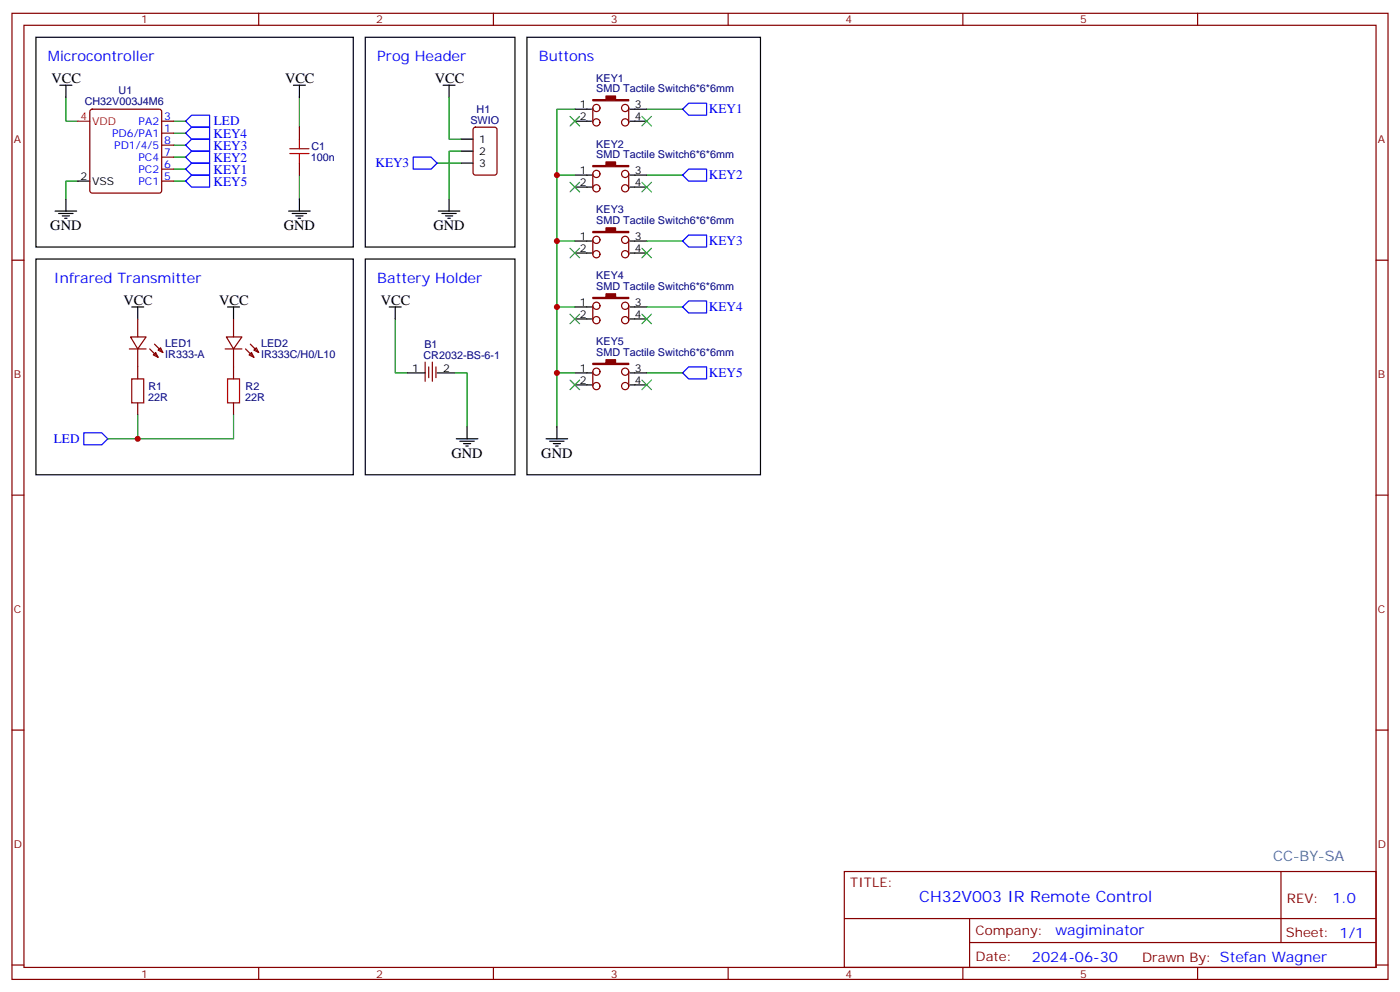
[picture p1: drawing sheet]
<svg xmlns="http://www.w3.org/2000/svg" width="412mm" height="292mm" viewBox="0 0 412 292" stroke-linecap="round" stroke-linejoin="round" font-family="sans-serif">
<g fill="none" stroke="#870000" stroke-width=".35">
<path d="M3.5 3.9h405.4v284.4h-405.4zM7.1 7.4h398.2v277.3h-398.2zM76.2 3.9v3.5M145.3 3.9v3.5M214.5 3.9v3.5M283.6 3.9v3.5M352.8 3.9v3.5M26.7 32.3l.5-.2h19.7l.5 .2 .2 .5v23.3l-.2 .5-.5 .2h-19.7l-.5-.2-.2-.5v-23.3zM47.6 39.2h3.6M47.6 35.7h3.6M88.2 37.4v3.6M139.6 37.6l.5-.2h5.6l.6 .5 .1 12.9-.5 .7h-5.8l-.7-.4-.1-13z"/>
<path d="M174.6 31.8v4.2M185.2 31.8v4.2M47.6 53.3h3.6M47.6 49.8h3.6M47.6 46.2h3.6M47.6 42.7h3.6M88.2 48v3.5M174.6 51.2v4.2M185.2 51.2v4.2M3.5 76.6h3.6M174.6 70.6v4.2M185.2 70.6v4.2"/>
<path d="M405.3 76.6h3.6M38.5 99.2h4.5l-2.4 3.5zM40.6 93.9v5.3M66.7 99.2h4.6l-2.5 3.5zM68.8 93.9v5.3M174.6 90v4.2M185.2 90v4.2M38.1 102.7h4.9M40.6 102.7v8.8M40.6 118.6v3.5M44.1 102.7l2.5 2.5M45.2 104.5l.7-.7 .7 1.4z"/>
<path d="M45.5 101.3l2.5 2.5M46.6 103l.7-.7 .7 1.5zM66.3 102.7h5M68.8 102.7v8.8M68.8 118.6v3.5M72.3 102.7l2.5 2.5M73.4 104.5l.7-.7 .7 1.4zM73.7 101.3l2.5 2.5M74.8 103l.7-.7 .7 1.5zM125.2 106.6v5.6M126.3 108v3.2M127.4 106.6v5.6"/>
<path d="M128.4 108v3.2M174.6 109.4v4.2M185.2 109.4v4.2M3.5 145.7h3.6M405.3 145.7h3.6M3.5 214.9h3.6M405.3 214.9h3.6M248.7 256.5h156.6v28.2h-156.6zM377.3 256.5v20.9M248.7 270.4h156.5M285.6 277.4h119.6M285.6 270.4v14.1"/>
<path d="M3.5 284h3.6M76.2 284.7v3.6M145.3 284.7v3.6M214.5 284.7v3.6M283.6 284.7v3.6M352.8 284.7v3.6M405.3 284h3.6"/>
<circle cx="175.7" cy="31.8" r="1.06"/>
<circle cx="175.7" cy="36" r="1.06"/>
<circle cx="184.2" cy="31.8" r="1.06"/>
<circle cx="184.2" cy="36" r="1.06"/>
<circle cx="175.7" cy="55.4" r="1.06"/>
<circle cx="175.7" cy="51.2" r="1.06"/>
<circle cx="184.2" cy="51.2" r="1.06"/>
<circle cx="184.2" cy="55.4" r="1.06"/>
<circle cx="175.7" cy="70.6" r="1.06"/>
<circle cx="175.7" cy="74.8" r="1.06"/>
<circle cx="184.2" cy="70.6" r="1.06"/>
<circle cx="184.2" cy="74.8" r="1.06"/>
<circle cx="175.7" cy="94.2" r="1.06"/>
<circle cx="175.7" cy="90" r="1.06"/>
<circle cx="184.2" cy="94.2" r="1.06"/>
<circle cx="184.2" cy="90" r="1.06"/>
<circle cx="175.7" cy="113.6" r="1.06"/>
<circle cx="175.7" cy="109.4" r="1.06"/>
<circle cx="184.2" cy="113.6" r="1.06"/>
<circle cx="184.2" cy="109.4" r="1.06"/>
</g>
<g fill="none" stroke="#000" stroke-width=".35">
<path d="M10.6 11h93.5v61.7h-93.5zM107.6 11h44.1v61.7h-44.1zM155.2 11h68.8v128.7h-68.8zM17.6 25.1h3.6M19.4 25.1v3.5M86.4 25.1h3.6M88.2 25.1v3.5M130.5 25.1h3.6M132.3 25.1v3.5M169.3 32.1h5M169.3 35.7h5M185.6 32.1h4.9"/>
<path d="M185.6 35.7h4.9M19.4 58.6v3.5M22.9 53.3h3.6M88.2 58.6v3.5M132.3 58.6v3.5M135.8 48h3.5M135.8 41h3.5M135.8 44.5h3.5M169.3 51.5h5M169.3 55.1h5M185.6 51.5h4.9M185.6 55.1h4.9"/>
<path d="M10.6 76.2h93.5v63.5h-93.5zM16.2 62.1h6.4M17.3 62.8h4.2M18.3 63.5h2.2M19 64.2h.8M85 62.1h6.4M86.1 62.8h4.2M87.1 63.5h2.2M87.8 64.2h.7M107.6 76.2h44.1v63.5h-44.1zM129.1 62.1h6.4M130.2 62.8h4.2"/>
<path d="M131.2 63.5h2.1M131.9 64.2h.7M169.3 70.9h5M169.3 74.5h5M185.6 70.9h4.9M185.6 74.5h4.9M38.8 90.3h3.5M40.6 90.3v3.6M67 90.3h3.6M68.8 90.3v3.6M114.7 90.3h3.5M116.4 90.3v3.6"/>
<path d="M169.3 90.3h5M169.3 93.9h5M185.6 90.3h4.9M185.6 93.9h4.9M119.9 109.7h5.3M128.8 109.7h5.3M169.3 109.7h5M169.3 113.3h5M185.6 109.7h4.9M185.6 113.3h4.9M134.4 129.2h6.4M135.5 129.9h4.2"/>
<path d="M136.5 130.6h2.1M137.2 131.3h.7M137.6 125.6v3.6M160.9 129.2h6.3M161.9 129.9h4.3M163 130.6h2.1M163.7 131.3h.7M164 125.6v3.6"/>
</g>
<g fill="none" stroke="#008700" stroke-width=".35">
<path d="M19.4 28.6v7.1h3.5M51.2 39.2h3.5M51.2 35.7h3.5M88.2 28.6v8.8M132.3 28.6v12.4h3.5M169.3 32.1h-5.3v93.5M190.5 32.1h10.6M22.9 53.3h-3.5v5.3M51.2 53.3h3.5M51.2 49.8h3.5M51.2 46.2h3.5M51.2 42.7h3.5"/>
<path d="M88.2 51.5v7.1M128.8 48h7M135.8 44.5h-3.5v14.1M164 51.5h5.3M190.5 51.5h10.6M164 70.9h5.3M190.5 70.9h10.6M116.4 93.9v15.8h3.5M164 90.3h5.3M190.5 90.3h10.6M134.1 109.7h3.5v15.9M164 109.7h5.3"/>
<path d="M190.5 109.7h10.6M40.6 122.1v7.1M68.8 122.1v7.1h-37.1"/>
</g>
<g fill="#870000" stroke="#870000" stroke-width=".35">
<path d="M174.6 29.3h3.9v-1h2.8v1h3.9v.4h-10.6z"/>
<path d="M174.6 48.7h3.9v-1h2.8v1h3.9v.4h-10.6z"/>
<path d="M174.6 68.1h3.9v-1h2.8v1h3.9v.4h-10.6z"/>
<path d="M174.6 87.5h3.9v-1h2.8v1h3.9v.4h-10.6z"/>
<path d="M174.6 106.9h3.9v-1h2.8v1h3.9v.4h-10.6z"/>
</g>
<g fill="none" stroke="#00f" stroke-width=".35">
<path d="M54.7 35.7l1.7-1.8h5.3v3.5h-5.3zM54.7 39.2l1.7-1.8h5.3v3.6h-5.3zM201.1 32.1l1.7-1.7h5.3v3.5h-5.3zM54.7 46.2l1.7-1.7h5.3v3.5h-5.3zM54.7 49.8l1.7-1.8h5.3v3.5h-5.3zM54.7 42.7l1.7-1.7h5.3v3.5h-5.3zM54.7 53.3l1.7-1.8h5.3v3.6h-5.3zM121.7 46.2h5.3l1.8 1.8-1.8 1.8h-5.3zM201.1 51.5l1.7-1.7h5.3v3.5h-5.3zM201.1 70.9l1.7-1.7h5.3v3.5h-5.3zM201.1 90.3l1.7-1.7h5.3v3.5h-5.3zM201.1 109.7l1.7-1.7h5.3v3.5h-5.3z"/>
<path d="M24.7 127.4h5.3l1.7 1.8-1.7 1.7h-5.3z"/>
</g>
<path d="M85.4 45.2h5.6M85.4 43.8h5.6M88.2 41v2.8M88.2 45.2v2.8M38.8 111.5h3.5v7.1h-3.5zM67 111.5h3.6v7.1h-3.6z" fill="none" stroke="#a10000" stroke-width=".35"/>
<g fill="none" stroke="#3c3" stroke-width=".35">
<path d="M167.9 34.3l2.8 2.8M170.7 34.3l-2.8 2.8M189.1 34.3l2.8 2.8M191.9 34.3l-2.8 2.8M167.9 53.7l2.8 2.8M170.7 53.7l-2.8 2.8M189.1 53.7l2.8 2.8M191.9 53.7l-2.8 2.8M167.9 73.1l2.8 2.8M170.7 73.1l-2.8 2.8M189.1 73.1l2.8 2.8M191.9 73.1l-2.8 2.8"/>
<path d="M167.9 92.5l2.8 2.8M170.7 92.5l-2.8 2.8M189.1 92.5l2.8 2.8M191.9 92.5l-2.8 2.8M167.9 111.9l2.8 2.8M170.7 111.9l-2.8 2.8M189.1 111.9l2.8 2.8M191.9 111.9l-2.8 2.8"/>
</g>
<path d="M22.9 35.7h3.6" fill="none" stroke="#f00" stroke-width=".35"/>
<g fill="#c00">
<circle cx="164" cy="70.9" r=".88"/>
<circle cx="164" cy="51.5" r=".88"/>
<circle cx="164" cy="90.3" r=".88"/>
<circle cx="164" cy="109.7" r=".88"/>
<circle cx="40.6" cy="129.2" r=".88"/>
</g>
<text font-size="4.6" fill="#00f" x="270.8" y="265.5">CH32V003 IR Remote Control</text>
<g font-size="4.2" fill="#00f">
<text x="14.1" y="18">Microcontroller</text>
<text x="111.1" y="18">Prog Header</text>
<text x="158.7" y="18">Buttons</text>
<text x="15.9" y="83.3">Infrared Transmitter</text>
<text x="111.1" y="83.3">Battery Holder</text>
<text x="392.5" y="265.8">1.0</text>
<text x="310.9" y="275.3">wagiminator</text>
<text x="304" y="283.1">2024-06-30</text>
</g>
<g font-size="4.2">
<text x="15.2" y="24.4">VCC</text>
<text x="84" y="24.4">VCC</text>
<text x="128.1" y="24.4">VCC</text>
<text x="14.8" y="67.8">GND</text>
<text x="83.6" y="67.8">GND</text>
<text x="127.7" y="67.8">GND</text>
<text x="36.3" y="89.6">VCC</text>
<text x="64.6" y="89.6">VCC</text>
<text x="112.2" y="89.6">VCC</text>
<text x="133" y="134.8">GND</text>
<text x="159.5" y="134.8">GND</text>
</g>
<text font-size="4.2" fill="#0099b0" x="375" y="253.3">CC-BY-SA</text>
<g font-size="3.9" fill="#00f">
<text x="208.8" y="33.4">KEY1</text>
<text x="62.9" y="40.6">KEY4</text>
<text x="63" y="36.9">LED</text>
<text x="62.9" y="47.7">KEY2</text>
<text x="62.9" y="44.2">KEY3</text>
<text x="62.9" y="51.2">KEY1</text>
<text x="110.6" y="49.2">KEY3</text>
<text x="208.8" y="52.8">KEY2</text>
<text x="62.9" y="54.7">KEY5</text>
<text x="208.8" y="72.2">KEY3</text>
<text x="208.8" y="91.6">KEY4</text>
<text x="208.8" y="111">KEY5</text>
<text x="15.9" y="130.4">LED</text>
</g>
<g font-size="3.9" fill="#800">
<text x="250.5" y="261.1">TITLE:</text>
<text x="379.1" y="265.8">REV:</text>
<text x="287.4" y="275.3">Company:</text>
<text x="378.7" y="275.9">Sheet: 1/1</text>
<text x="287.4" y="283">Date:</text>
<text x="336.4" y="283.1">Drawn By: Stefan Wagner</text>
</g>
<g font-size="3.2" fill="#800">
<text x="41.6" y="6.9">1</text>
<text x="110.8" y="6.9">2</text>
<text x="179.9" y="6.9">3</text>
<text x="249.1" y="6.9">4</text>
<text x="318.2" y="6.9">5</text>
<text x="4.1" y="42">A</text>
<text x="405.9" y="42">A</text>
<text x="4.1" y="111.2">B</text>
<text x="405.9" y="111.2">B</text>
<text x="4.1" y="180.3">C</text>
<text x="405.9" y="180.3">C</text>
<text x="4.1" y="249.4">D</text>
<text x="405.9" y="249.4">D</text>
<text x="41.6" y="287.7">1</text>
<text x="110.8" y="287.7">2</text>
<text x="179.9" y="287.7">3</text>
<text x="249.1" y="287.7">4</text>
<text x="318.2" y="287.7">5</text>
</g>
<g font-size="3.2" fill="#000080">
<text x="34.9" y="27.7">U1</text>
<text x="175.7" y="27.2">SMD Tactile Switch6*6*6mm</text>
<text x="175.7" y="24">KEY1</text>
<text x="25" y="30.8">CH32V003J4M6</text>
<text x="140.4" y="33.2">H1</text>
<text x="138.6" y="36.4">SWIO</text>
<text x="91.6" y="47.3">100n</text>
<text x="91.7" y="44.2">C1</text>
<text x="175.7" y="46.6">SMD Tactile Switch6*6*6mm</text>
<text x="175.7" y="43.4">KEY2</text>
<text x="175.7" y="62.8">KEY3</text>
<text x="175.7" y="66">SMD Tactile Switch6*6*6mm</text>
<text x="175.7" y="82.2">KEY4</text>
<text x="175.7" y="85.4">SMD Tactile Switch6*6*6mm</text>
<text x="175.7" y="101.6">KEY5</text>
<text x="48.7" y="105.3">IR333-A</text>
<text x="48.7" y="102.1">LED1</text>
<text x="76.9" y="105.3">IR333C/H0/L10</text>
<text x="76.9" y="102.1">LED2</text>
<text x="124.8" y="105.5">CR2032-BS-6-1</text>
<text x="125" y="102.3">B1</text>
<text x="175.7" y="104.8">SMD Tactile Switch6*6*6mm</text>
<text x="43.7" y="117.9">22R</text>
<text x="43.8" y="114.8">R1</text>
<text x="72.3" y="117.9">22R</text>
<text x="72.3" y="114.7">R2</text>
</g>
<g font-size="3.2" fill="#f00">
<text x="23.7" y="35.3">4</text>
<text x="27.2" y="36.7">VDD</text>
</g>
<g font-size="3.2" fill="#00f">
<text x="48.3" y="35.3">3</text>
<text x="33" y="40.3">PD6/PA1</text>
<text x="40.8" y="36.7">PA2</text>
<text x="48.3" y="38.8">1</text>
<text x="33.6" y="43.8">PD1/4/5</text>
<text x="40.8" y="47.3">PC4</text>
<text x="48.3" y="45.9">7</text>
<text x="48.3" y="42.4">8</text>
<text x="40.8" y="50.8">PC2</text>
<text x="48.3" y="53">5</text>
<text x="48.3" y="49.4">6</text>
<text x="40.8" y="54.4">PC1</text>
</g>
<g font-size="3.2">
<text x="170.8" y="31.8">1</text>
<text x="170.8" y="35.3">2</text>
<text x="187" y="31.8">3</text>
<text x="187" y="35.3">4</text>
<text x="141.1" y="42">1</text>
<text x="141.1" y="45.5">2</text>
<text x="23.7" y="53">2</text>
<text x="141.1" y="49.1">3</text>
<text x="170.8" y="51.2">1</text>
<text x="187" y="51.2">3</text>
<text x="27.2" y="54.4">VSS</text>
<text x="170.8" y="54.7">2</text>
<text x="187" y="54.7">4</text>
<text x="170.8" y="70.6">1</text>
<text x="187" y="70.6">3</text>
<text x="170.8" y="74.1">2</text>
<text x="187" y="74.1">4</text>
<text x="170.8" y="90">1</text>
<text x="187" y="90">3</text>
<text x="170.8" y="93.5">2</text>
<text x="187" y="93.5">4</text>
<text x="121.5" y="109.4">1</text>
<text x="130.5" y="109.4">2</text>
<text x="170.8" y="109.4">1</text>
<text x="170.8" y="112.9">2</text>
<text x="187" y="109.4">3</text>
<text x="187" y="112.9">4</text>
</g>
</svg>
